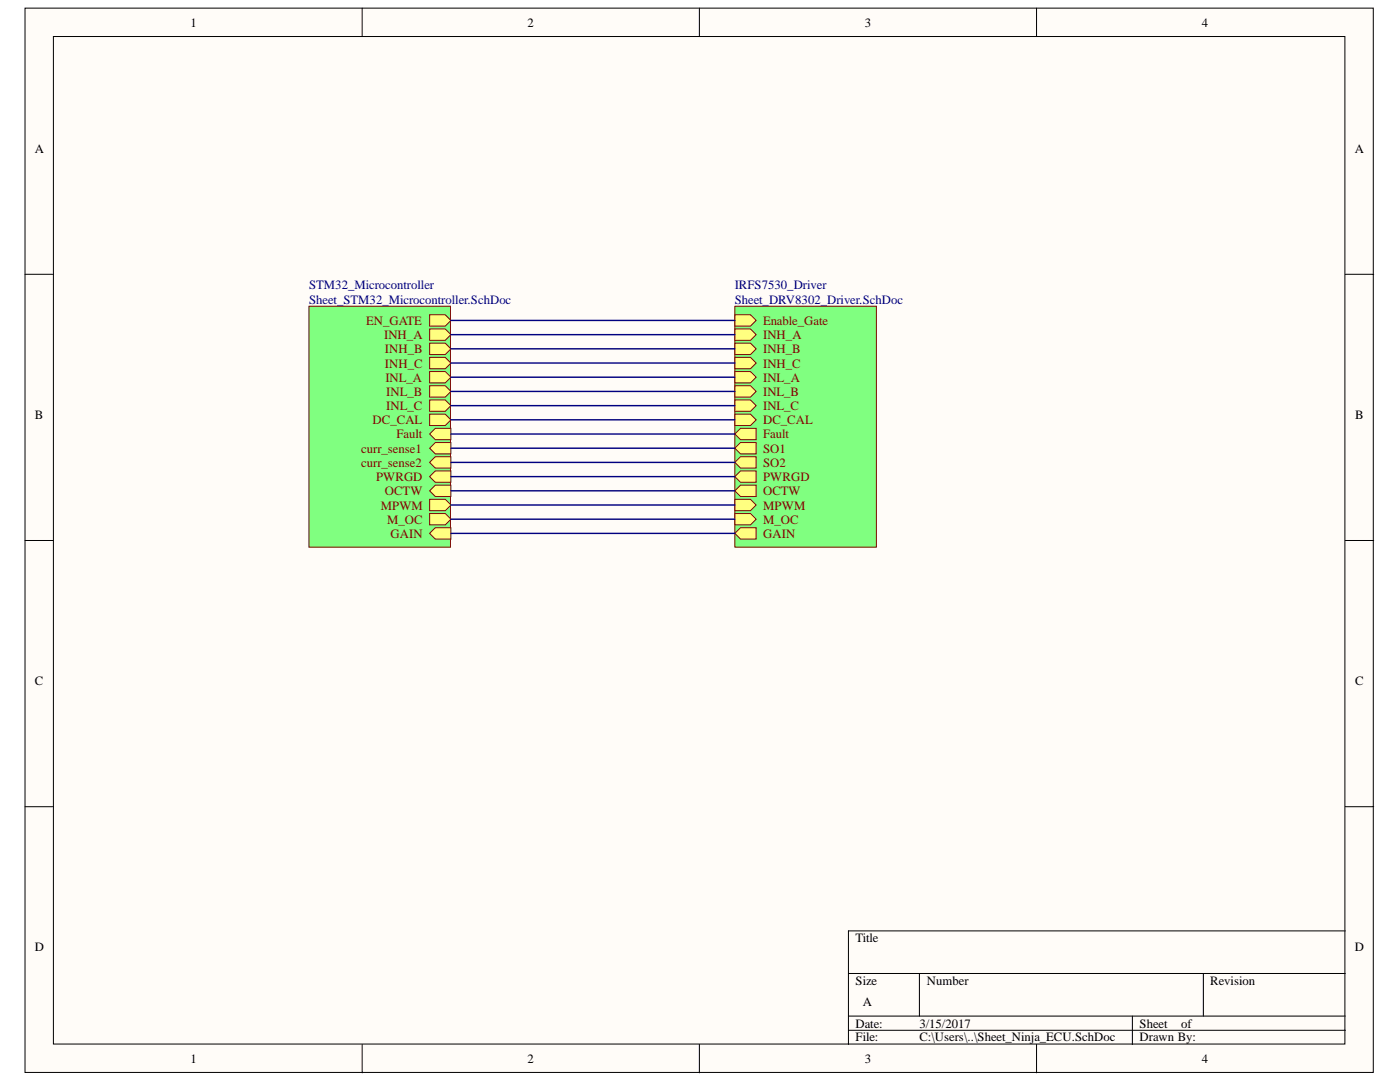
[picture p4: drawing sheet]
<svg xmlns="http://www.w3.org/2000/svg" width="279mm" height="216mm" viewBox="0 0 279 216" stroke-linecap="round" stroke-linejoin="round" font-family="sans-serif">
<g fill="#fffcf8" stroke="#000" stroke-width=".2">
<path d="M5 1.6h269.1v212.4h-269.1z"/>
<path d="M10.7 7.3h257.7v201h-257.7z"/>
</g>
<g fill="none" stroke="#000" stroke-width=".2">
<path d="M72.3 1.6v5.7M139.6 1.6v5.7M206.9 1.6v5.7M5 54.7h5.7M268.5 54.7h5.7M5 107.8h5.7M268.5 107.8h5.7M5 161h5.7M268.5 161h5.7M169.3 194.2h99.2M183.5 194.2v8.5M240.2 194.2v8.5"/>
<path d="M268.5 185.7h-99.2v22.7M72.3 208.4v5.7M139.6 208.4v5.7M169.3 202.7h99.2M169.3 205.6h99.2M206.9 208.4v5.7M226 202.7v5.7"/>
</g>
<path d="M61.7 61.1h28.2v48.1h-28.2z" fill="#80ff80" stroke="#800000" stroke-width=".2"/>
<path d="M85.7 95.1l1.2-1.1h3.1v2.2h-3.1z" fill-rule="evenodd" fill="#ffff80"/>
<path d="M85.7 95.1l1.2-1.1h3.1v2.2h-3.1z" fill="none" stroke="#800000" stroke-width=".2"/>
<path d="M85.7 97.9l1.2-1.1h3.1v2.3h-3.1z" fill-rule="evenodd" fill="#ffff80"/>
<path d="M85.7 97.9l1.2-1.1h3.1v2.3h-3.1z" fill="none" stroke="#800000" stroke-width=".2"/>
<path d="M85.7 86.6l1.2-1.1h3.1v2.2h-3.1z" fill-rule="evenodd" fill="#ffff80"/>
<path d="M85.7 86.6l1.2-1.1h3.1v2.2h-3.1z" fill="none" stroke="#800000" stroke-width=".2"/>
<path d="M85.7 99.6h3.2l1.1 1.2-1.1 1.1h-3.2z" fill-rule="evenodd" fill="#ffff80"/>
<path d="M85.7 99.6h3.2l1.1 1.2-1.1 1.1h-3.2z" fill="none" stroke="#800000" stroke-width=".2"/>
<path d="M85.7 102.5h3.2l1.1 1.1-1.1 1.1h-3.2z" fill-rule="evenodd" fill="#ffff80"/>
<path d="M85.7 102.5h3.2l1.1 1.1-1.1 1.1h-3.2z" fill="none" stroke="#800000" stroke-width=".2"/>
<path d="M85.7 82.6h3.2l1.1 1.2-1.1 1.1h-3.2z" fill-rule="evenodd" fill="#ffff80"/>
<path d="M85.7 82.6h3.2l1.1 1.2-1.1 1.1h-3.2z" fill="none" stroke="#800000" stroke-width=".2"/>
<path d="M85.7 92.3l1.2-1.2h3.1v2.3h-3.1z" fill-rule="evenodd" fill="#ffff80"/>
<path d="M85.7 92.3l1.2-1.2h3.1v2.3h-3.1z" fill="none" stroke="#800000" stroke-width=".2"/>
<path d="M85.7 62.8h3.2l1.1 1.1-1.1 1.2h-3.2z" fill-rule="evenodd" fill="#ffff80"/>
<path d="M85.7 62.8h3.2l1.1 1.1-1.1 1.2h-3.2z" fill="none" stroke="#800000" stroke-width=".2"/>
<path d="M85.7 89.4l1.2-1.1h3.1v2.3h-3.1z" fill-rule="evenodd" fill="#ffff80"/>
<path d="M85.7 89.4l1.2-1.1h3.1v2.3h-3.1z" fill="none" stroke="#800000" stroke-width=".2"/>
<path d="M85.7 65.6h3.2l1.1 1.2-1.1 1.1h-3.2z" fill-rule="evenodd" fill="#ffff80"/>
<path d="M85.7 65.6h3.2l1.1 1.2-1.1 1.1h-3.2z" fill="none" stroke="#800000" stroke-width=".2"/>
<path d="M85.7 74.1h3.2l1.1 1.2-1.1 1.1h-3.2z" fill-rule="evenodd" fill="#ffff80"/>
<path d="M85.7 74.1h3.2l1.1 1.2-1.1 1.1h-3.2z" fill="none" stroke="#800000" stroke-width=".2"/>
<path d="M85.7 68.5h3.2l1.1 1.1-1.1 1.1h-3.2z" fill-rule="evenodd" fill="#ffff80"/>
<path d="M85.7 68.5h3.2l1.1 1.1-1.1 1.1h-3.2z" fill="none" stroke="#800000" stroke-width=".2"/>
<path d="M85.7 77h3.2l1.1 1.1-1.1 1.1h-3.2z" fill-rule="evenodd" fill="#ffff80"/>
<path d="M85.7 77h3.2l1.1 1.1-1.1 1.1h-3.2z" fill="none" stroke="#800000" stroke-width=".2"/>
<path d="M85.7 71.3h3.2l1.1 1.1-1.1 1.2h-3.2z" fill-rule="evenodd" fill="#ffff80"/>
<path d="M85.7 71.3h3.2l1.1 1.1-1.1 1.2h-3.2z" fill="none" stroke="#800000" stroke-width=".2"/>
<path d="M85.7 79.8h3.2l1.1 1.1-1.1 1.2h-3.2z" fill-rule="evenodd" fill="#ffff80"/>
<path d="M85.7 79.8h3.2l1.1 1.1-1.1 1.2h-3.2z" fill="none" stroke="#800000" stroke-width=".2"/>
<path d="M85.7 106.4l1.2-1.1h3.1v2.3h-3.1z" fill-rule="evenodd" fill="#ffff80"/>
<path d="M85.7 106.4l1.2-1.1h3.1v2.3h-3.1z" fill="none" stroke="#800000" stroke-width=".2"/>
<path d="M146.7 61.1h28.2v48.1h-28.2z" fill="#80ff80" stroke="#800000" stroke-width=".2"/>
<path d="M146.7 97.9l1.1-1.1h3.1v2.3h-3.1z" fill-rule="evenodd" fill="#ffff80"/>
<path d="M146.7 97.9l1.1-1.1h3.1v2.3h-3.1z" fill="none" stroke="#800000" stroke-width=".2"/>
<path d="M146.7 89.4l1.1-1.1h3.1v2.3h-3.1z" fill-rule="evenodd" fill="#ffff80"/>
<path d="M146.7 89.4l1.1-1.1h3.1v2.3h-3.1z" fill="none" stroke="#800000" stroke-width=".2"/>
<path d="M146.7 92.3l1.1-1.2h3.1v2.3h-3.1z" fill-rule="evenodd" fill="#ffff80"/>
<path d="M146.7 92.3l1.1-1.2h3.1v2.3h-3.1z" fill="none" stroke="#800000" stroke-width=".2"/>
<path d="M146.7 82.6h3.1l1.1 1.2-1.1 1.1h-3.1z" fill-rule="evenodd" fill="#ffff80"/>
<path d="M146.7 82.6h3.1l1.1 1.2-1.1 1.1h-3.1z" fill="none" stroke="#800000" stroke-width=".2"/>
<path d="M146.7 62.8h3.1l1.1 1.1-1.1 1.2h-3.1z" fill-rule="evenodd" fill="#ffff80"/>
<path d="M146.7 62.8h3.1l1.1 1.1-1.1 1.2h-3.1z" fill="none" stroke="#800000" stroke-width=".2"/>
<path d="M146.7 74.1h3.1l1.1 1.2-1.1 1.1h-3.1z" fill-rule="evenodd" fill="#ffff80"/>
<path d="M146.7 74.1h3.1l1.1 1.2-1.1 1.1h-3.1z" fill="none" stroke="#800000" stroke-width=".2"/>
<path d="M146.7 102.5h3.1l1.1 1.1-1.1 1.1h-3.1z" fill-rule="evenodd" fill="#ffff80"/>
<path d="M146.7 102.5h3.1l1.1 1.1-1.1 1.1h-3.1z" fill="none" stroke="#800000" stroke-width=".2"/>
<path d="M146.7 65.6h3.1l1.1 1.2-1.1 1.1h-3.1z" fill-rule="evenodd" fill="#ffff80"/>
<path d="M146.7 65.6h3.1l1.1 1.2-1.1 1.1h-3.1z" fill="none" stroke="#800000" stroke-width=".2"/>
<path d="M146.7 68.5h3.1l1.1 1.1-1.1 1.1h-3.1z" fill-rule="evenodd" fill="#ffff80"/>
<path d="M146.7 68.5h3.1l1.1 1.1-1.1 1.1h-3.1z" fill="none" stroke="#800000" stroke-width=".2"/>
<path d="M146.7 77h3.1l1.1 1.1-1.1 1.1h-3.1z" fill-rule="evenodd" fill="#ffff80"/>
<path d="M146.7 77h3.1l1.1 1.1-1.1 1.1h-3.1z" fill="none" stroke="#800000" stroke-width=".2"/>
<path d="M146.7 99.6h3.1l1.1 1.2-1.1 1.1h-3.1z" fill-rule="evenodd" fill="#ffff80"/>
<path d="M146.7 99.6h3.1l1.1 1.2-1.1 1.1h-3.1z" fill="none" stroke="#800000" stroke-width=".2"/>
<path d="M146.7 79.8h3.1l1.1 1.1-1.1 1.2h-3.1z" fill-rule="evenodd" fill="#ffff80"/>
<path d="M146.7 79.8h3.1l1.1 1.1-1.1 1.2h-3.1z" fill="none" stroke="#800000" stroke-width=".2"/>
<path d="M146.7 71.3h3.1l1.1 1.1-1.1 1.2h-3.1z" fill-rule="evenodd" fill="#ffff80"/>
<path d="M146.7 71.3h3.1l1.1 1.1-1.1 1.2h-3.1z" fill="none" stroke="#800000" stroke-width=".2"/>
<path d="M146.7 86.6l1.1-1.1h3.1v2.2h-3.1z" fill-rule="evenodd" fill="#ffff80"/>
<path d="M146.7 86.6l1.1-1.1h3.1v2.2h-3.1z" fill="none" stroke="#800000" stroke-width=".2"/>
<path d="M146.7 95.1l1.1-1.1h3.1v2.2h-3.1z" fill-rule="evenodd" fill="#ffff80"/>
<path d="M146.7 95.1l1.1-1.1h3.1v2.2h-3.1z" fill="none" stroke="#800000" stroke-width=".2"/>
<path d="M146.7 106.4l1.1-1.1h3.1v2.3h-3.1z" fill-rule="evenodd" fill="#ffff80"/>
<path d="M146.7 106.4l1.1-1.1h3.1v2.3h-3.1z" fill="none" stroke="#800000" stroke-width=".2"/>
<g fill="none" stroke="#000080" stroke-width=".28">
<path d="M90 63.9h56.7M90 66.8h56.7M90 69.6h56.7M90 72.4h56.7M90 75.3h56.7M90 78.1h56.7M90 95.1h56.7M90 97.9h56.7M90 86.6h56.7M90 83.8h56.7M90 92.3h56.7M90 89.4h56.7"/>
<path d="M90 80.9h56.7M90 100.8h56.7M90 103.6h56.7M90 106.4h56.7"/>
</g>
<g font-size="2.5">
<text x="38" y="5.3">1</text>
<text x="105.2" y="5.3">2</text>
<text x="172.6" y="5.3">3</text>
<text x="239.9" y="5.3">4</text>
<text x="6.9" y="30.4">A</text>
<text x="270.4" y="30.4">A</text>
<text x="6.9" y="83.6">B</text>
<text x="270.5" y="83.6">B</text>
<text x="6.9" y="136.7">C</text>
<text x="270.5" y="136.7">C</text>
<text x="6.9" y="189.8">D</text>
<text x="170.7" y="188">Title</text>
<text x="270.4" y="189.8">D</text>
<text x="170.7" y="196.6">Size</text>
<text x="184.9" y="196.6">Number</text>
<text x="241.5" y="196.6">Revision</text>
<text x="172.2" y="200.8">A</text>
<text x="170.7" y="205">Date:</text>
<text x="170.7" y="207.8">File:</text>
<text x="183.5" y="205">3/15/2017</text>
<text x="183.5" y="207.8">C:\Users\..\Sheet_Ninja_ECU.SchDoc</text>
<text x="227.4" y="205">Sheet</text>
<text x="227.4" y="207.8">Drawn By:</text>
<text x="235.7" y="205">of</text>
<text x="38" y="212.1">1</text>
<text x="105.2" y="212.1">2</text>
<text x="172.6" y="212.1">3</text>
<text x="239.9" y="212.1">4</text>
</g>
<g font-size="2.5" fill="#000080">
<text x="61.7" y="57.7">STM32_Microcontroller</text>
<text x="146.6" y="57.7">IRFS7530_Driver</text>
<text x="61.7" y="60.6">Sheet_STM32_Microcontroller.SchDoc</text>
<text x="146.6" y="60.6">Sheet_DRV8302_Driver.SchDoc</text>
</g>
<g font-size="2.5" fill="#800000">
<text x="73.1" y="64.8">EN_GATE</text>
<text x="152.3" y="64.8">Enable_Gate</text>
<text x="76.7" y="67.7">INH_A</text>
<text x="76.8" y="70.5">INH_B</text>
<text x="152.3" y="67.7">INH_A</text>
<text x="152.3" y="70.5">INH_B</text>
<text x="76.8" y="73.3">INH_C</text>
<text x="76.9" y="76.1">INL_A</text>
<text x="152.3" y="76.1">INL_A</text>
<text x="152.3" y="73.3">INH_C</text>
<text x="77.1" y="79">INL_B</text>
<text x="77.1" y="81.8">INL_C</text>
<text x="152.3" y="79">INL_B</text>
<text x="152.3" y="81.8">INL_C</text>
<text x="74.4" y="84.7">DC_CAL</text>
<text x="79.1" y="87.5">Fault</text>
<text x="152.3" y="84.7">DC_CAL</text>
<text x="152.3" y="87.5">Fault</text>
<text x="72.1" y="93.1">curr_sense2</text>
<text x="72.1" y="90.3">curr_sense1</text>
<text x="152.3" y="90.3">SO1</text>
<text x="152.3" y="93.1">SO2</text>
<text x="75" y="96">PWRGD</text>
<text x="76" y="101.7">MPWM</text>
<text x="76.8" y="98.8">OCTW</text>
<text x="152.3" y="98.8">OCTW</text>
<text x="152.3" y="101.7">MPWM</text>
<text x="152.3" y="96">PWRGD</text>
<text x="77.2" y="104.5">M_OC</text>
<text x="77.9" y="107.3">GAIN</text>
<text x="152.3" y="104.5">M_OC</text>
<text x="152.3" y="107.3">GAIN</text>
</g>
</svg>
